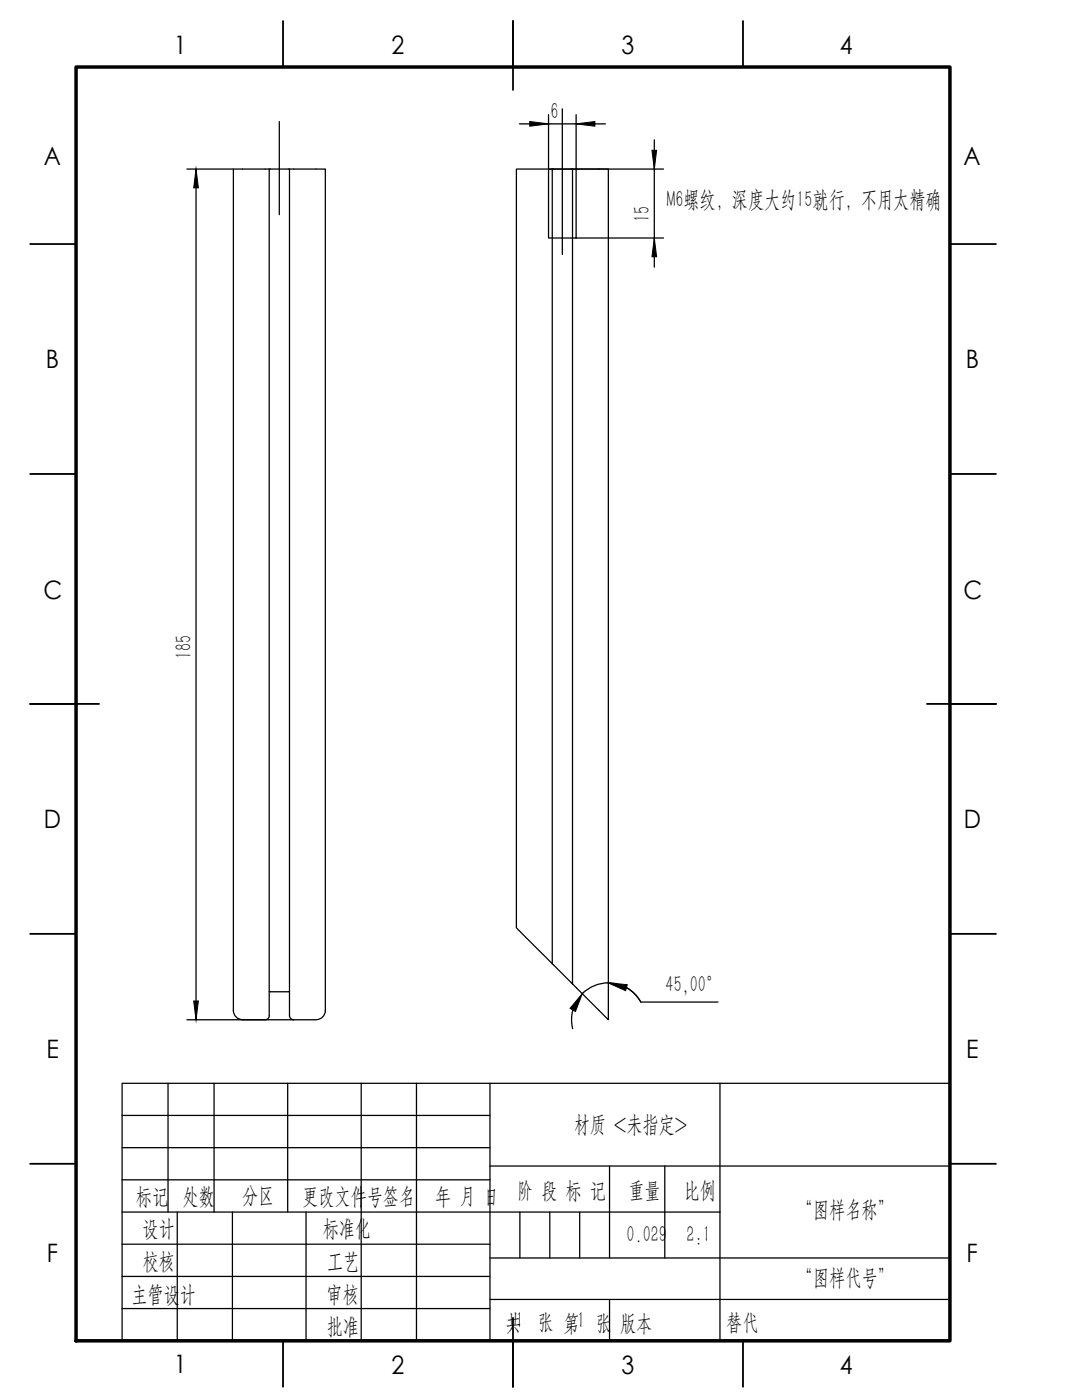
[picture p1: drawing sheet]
<svg xmlns="http://www.w3.org/2000/svg" width="216mm" height="279mm" viewBox="0 0 216 279" stroke-linecap="round" stroke-linejoin="round" font-family="sans-serif">
<!-- layer: 10 -->
<g fill="none" stroke="#000" stroke-width=".25">
<path d="M37.3 33.7h9.3M39.1 33.7v169.8M55.7 24.3v18.5M103.6 24.7h17.2M109.5 33.7h5.5v13.8h-5.5zM109.5 22.9v10.8M112.2 21.7v29.1M115 22.9v10.8h17.4M130.6 27.9v25.4M115 47.5h17.4M33.5 216.2v25.7M37.3 203.5h21.3"/>
<path d="M42.7 216.2v25.7M57.4 216.2v25.7M72.1 216.2v51.4M83.1 216.2v51.4M97.8 216.2v51.4M143.7 216.2v51.4M24.4 222.6h73.4M24.4 229h73.4M24.4 235.5h73.4M97.8 232.7h91.7M121.6 232.7v18.4M132.7 232.7v18.4"/>
<path d="M24.4 241.9h119.3M24.4 248.3h73.4M24.4 254.7h73.4M35.4 241.9v25.7M46.4 241.9v25.7M61.1 241.9v25.7M97.8 251.1h91.7M97.8 259.3h91.7M24.4 261.2h73.4"/>
</g>
<!-- layer: SLD-0 -->
<path d="M103.7 241.9v9.2M109.7 241.9v9.2M115.7 241.9v9.2M121.6 259.3v8.3" fill="none" stroke="#000" stroke-width=".25"/>
<!-- layer: 5 -->
<path d="M189.5 216.2h-165.1v51.4" fill="none" stroke="#000" stroke-width=".25"/>
<!-- layer: 0 -->
<path d="M15.2 13.4h174.3v254.2h-174.3z" fill="none" stroke="#000" stroke-width=".7"/>
<g fill="none" stroke="#000" stroke-width=".36">
<path d="M56.5 4.2v9.2M102.4 4.2v13.7M148.3 4.2v9.2M6 48.7h9.2M189.5 48.7h9.2M6 94.6h9.2M189.5 94.6h9.2M6 140.5h13.8M185 140.5h13.7M6 186.4h9.2M189.5 186.4h9.2M6 232.3h9.2"/>
<path d="M189.5 232.3h9.2M56.5 267.6v9.2M102.4 263v13.8M148.3 267.6v9.2"/>
</g>
<g fill="none" stroke="#000" stroke-width=".25">
<path d="M53.7 33.7v169a.84 .84 0 0 1-.8 .8M57.8 33.7v169a.84 .84 0 0 0 .8 .8h4.5M110.2 33.7h-7.2v151.5l7.2 7.1M110.2 33.7h11.2v169.8l-11.2-11.2M110.2 33.7v158.6M114.2 33.7v162.7M54 197.9h3.5M54 197.9h-.3M57.5 197.9h.3M116.2 198.3a7.4 7.4 0 0 1 11.6 1.7M125 197.1l1.5 1.1 1.2 1.5M127.8 200h15.5"/>
<path d="M48.4 203.5h4.5M48.4 203.5a1.83 1.83 0 0 1-1.8-1.8v-168h18.3v168a1.83 1.83 0 0 1-1.8 1.8M114.3 201.5l-.3 1.9 .3 1.9"/>
</g>
<!-- layer: 10 -->
<path d="M39.1 33.7l.5 3.8h-.9zM105.7 24.3l3.8 .4-3.8 .5zM115 24.7l3.7-.4v.9zM130.1 30h.9l-.4 3.7zM130.6 47.5l.4 3.7h-.9zM38.7 199.8h.9l-.5 3.7z" fill="#000" stroke="#000" stroke-width=".2"/>
<!-- layer: 0 -->
<path d="M121.4 196.2l3.8 .3-.4 1.2zM116.2 198.3l-1.4 3.6-1.1-.7z" fill="#000" stroke="#000" stroke-width=".2"/>
<g font-size="5.1">
<text x="34.7" y="10.7">1</text>
<text x="78.1" y="10.8">2</text>
<text x="124" y="10.8">3</text>
<text x="167.6" y="10.8">4</text>
<text x="8.7" y="32.9">A</text>
<text x="192.3" y="32.9">A</text>
<text x="9.2" y="73.5">B</text>
<text x="192.7" y="73.5">B</text>
<text x="8.7" y="119.5">C</text>
<text x="192.2" y="119.5">C</text>
<text x="8.7" y="165.3">D</text>
<text x="192.3" y="165.3">D</text>
<text x="9.2" y="211.2">E</text>
<text x="192.8" y="211.2">E</text>
<text x="9.3" y="251.8">F</text>
<text x="192.9" y="251.8">F</text>
<text x="34.7" y="274.1">1</text>
<text x="78.1" y="274.2">2</text>
<text x="124" y="274.2">3</text>
<text x="167.6" y="274.2">4</text>
</g>
<g font-size="4.6">
<text x="109.9" y="23.8">6</text>
<text x="133.1" y="41.3">M6螺纹，深度大约15就行，不用太精确</text>
<text x="129.6" y="44.3" transform="rotate(-90 129.6 44.3)">15</text>
<text x="38.2" y="131.5" transform="rotate(-90 38.2 131.5)">185</text>
<text x="132.8" y="197.9">45,00°</text>
<text x="114.5" y="225.8">材质 &lt;未指定&gt;</text>
<text x="103.2" y="239.1">阶 段 标 记</text>
<text x="125.4" y="239">重量</text>
<text x="136.4" y="239.1">比例</text>
<text x="27.1" y="240.3">标记</text>
<text x="36.4" y="240.3">处数</text>
<text x="48.3" y="240.2">分区</text>
<text x="60.3" y="240.3">更改文件号签名</text>
<text x="86.8" y="240.3">年 月 日</text>
<text x="159" y="243">“图样名称”</text>
<text x="28.4" y="246.7">设计</text>
<text x="64.4" y="246.7">标准化</text>
<text x="125" y="247.9">0.029</text>
<text x="137" y="247.9">2:1</text>
<text x="28.5" y="253.3">校核</text>
<text x="65.3" y="253.2">工艺</text>
<text x="159" y="256.4">“图样代号”</text>
<text x="26.2" y="259.9">主管设计</text>
<text x="65.2" y="259.9">审核</text>
<text x="65.2" y="266.2">批准</text>
<text x="100.9" y="265.5">共1 张 第1 张</text>
<text x="123.7" y="265.5">版本</text>
<text x="144.9" y="265.5">替代</text>
</g>
</svg>
